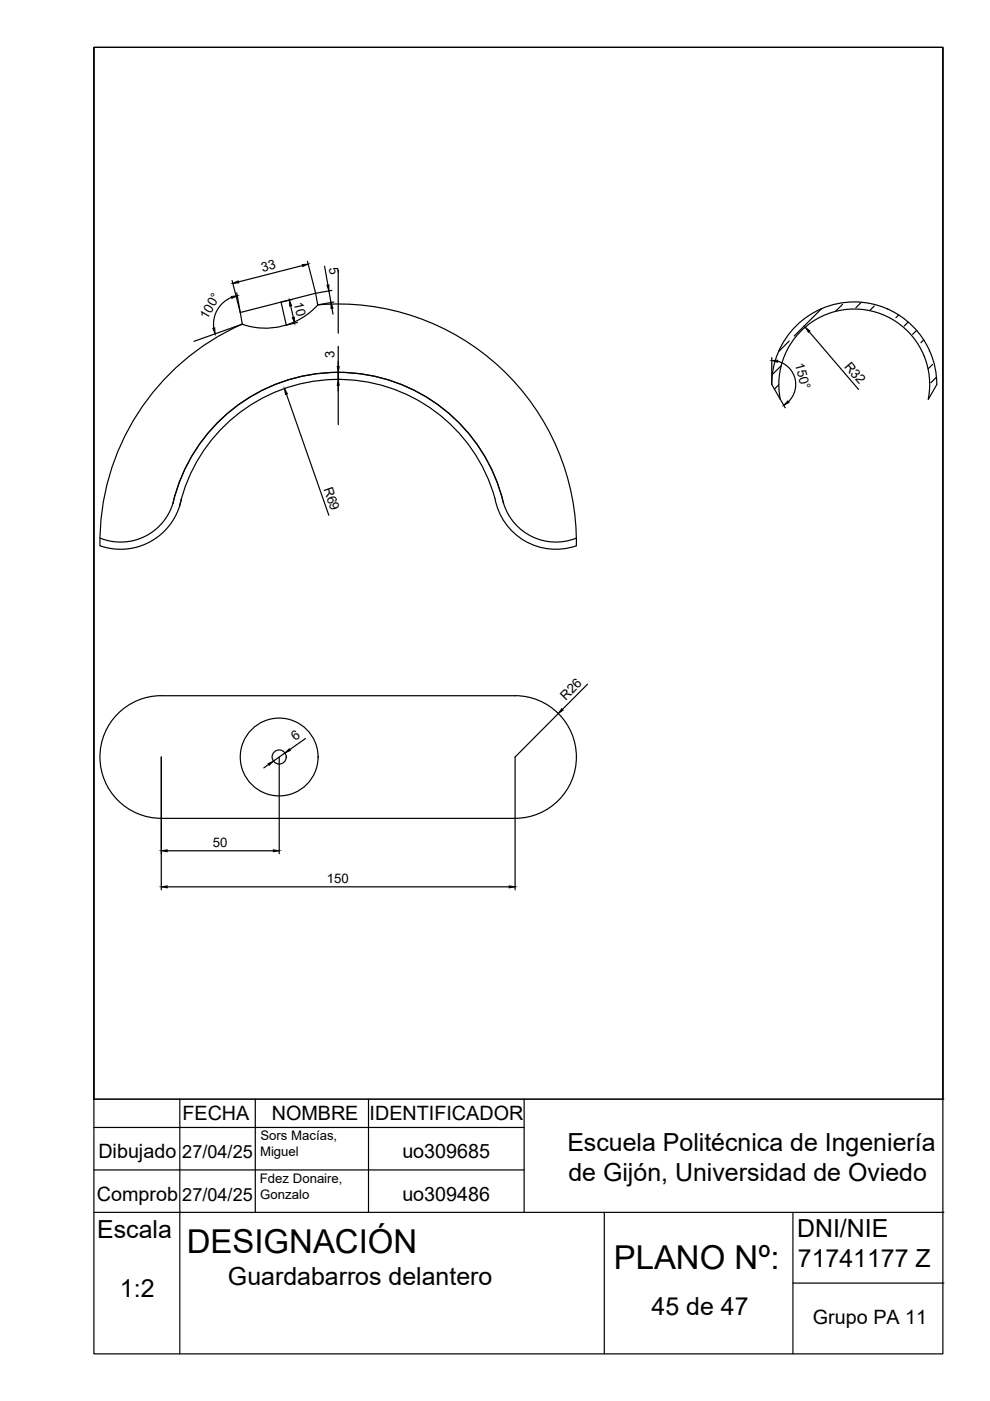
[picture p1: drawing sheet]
<svg xmlns="http://www.w3.org/2000/svg" width="210mm" height="297mm" viewBox="0 0 210 297" stroke-linecap="round" stroke-linejoin="round" font-family="sans-serif">
<!-- layer: 0 -->
<g fill="none" stroke="#000" stroke-width=".25">
<path d="M19.9 10.1h180v276.9h-180zM51.4 68.7a50.5 50.5 0 0 0-30.2 47 13.1 13.1 0 0 0 17.3-10M59.6 64.1l1.1 4.8M67.4 64.6l-.5-2.4-16 4.1 .5 2.4-10.3 3.7M67.4 64.6h.1M67.4 64.6a50.5 50.5 0 0 1 54.8 51.1M67.4 64.7a14.9 14.9 0 0 1-16.1 4M71.7 79v1.5M163.6 77.8v3.7M168.2 69.7a17.5 17.5 0 0 1 19.3-4.5 17.5 17.5 0 0 1 11.1 16.3l-1.8 3.1a16 16 0 0 0-15.7-19.1 16 16 0 0 0-15.7 19.1l-1.8-3.1a17.4 17.4 0 0 1 4.6-11.8zM38.1 107.4a34.5 34.5 0 0 1 33.8-27 34.5 34.5 0 0 1 33.6 27.3 13.1 13.1 0 0 0 16.7 8M122.2 114.1a11.8 11.8 0 0 1-16-9.6 36.1 36.1 0 0 0-36-25.5 36.1 36.1 0 0 0-33.8 28.4 11.6 11.6 0 0 1-15.2 6.7"/>
<path d="M24.5 151.8a13 13 0 0 1 9.7-4.3h75a13 13 0 0 1 13 13 13 13 0 0 1-13 13h-75a13 13 0 0 1-11.9-7.7 13 13 0 0 1 2.2-14zM19.9 233v-222.9h180v222.9"/>
<circle cx="59.2" cy="160.5" r="8.3"/>
<circle cx="59.2" cy="160.5" r="1.5"/>
</g>
<!-- layer: corte -->
<g fill="none" stroke="#000" stroke-width=".25">
<path d="M71.7 57.3v13.3M71.7 73.6h.1M71.7 76.6v13.4M165.6 77.5l-1.8 1.9M167.3 72.3l-2.1 2.1M174.2 65.5l-5.8 5.7M178.6 64.5l-1.5 1.5M182.6 64.1l-1.1 1.1M185.4 64.9l-1 1M187.1 66.7h.1M188.2 65.5v.1M190.5 66.8l-.5 .6"/>
<path d="M192.6 68.3l-.9 .8M194.3 70l-.8 .9M195.9 72.1l-.6 .6M196 75.5h.1M197.1 74.4h-.1M197.7 77.3l-.9 .9M198.6 80l-1.2 1.1M165.1 81.6l-.9 .9"/>
</g>
<!-- layer: cotas -->
<g fill="none" stroke="#000" stroke-width=".25">
<path d="M49.2 59.5l1.7 6.8-.7-4.2M64.1 56.3l-13.5 3.5M65.2 55.4l1.7 6.8 3.5-.6M68.8 56.4l.7 4M49.1 63.1a6.1 6.1 0 0 0-3.8 6.5M61.6 64.9l.6 2.4M62 63.5l-2.4 .6M63.1 68.4l-2.4 .5M69.7 61.7l.5 2.4M70.4 65.4l.2 1.2M70.8 64l-3.4 .6M71.7 73.6v4.1"/>
<path d="M72.3 79h-.6v1.5h.6M163.6 75.8v2M164.9 76.6a5.1 5.1 0 0 1 2.3 8.6M171.5 70.3l10.5 12.3M60.7 83.6l9 25.7M71.7 81.7v1.2M165.4 84.7l1.1 1.8M60.4 159.6l-2.4 1.8M64.8 156.6l-3.3 2.3M118.4 151.3l-9.2 9.2v28.2M124.6 145.1l-5.3 5.3M34.2 160.5v28.2"/>
<path d="M57 162.1l-1.1 .7M59.2 160.5v20.5M35.4 180.4h22.5M35.4 188h72.6"/>
</g>
<g fill="#000" stroke="#000" stroke-width=".21">
<path d="M49.4 60.1l1.1-.5 .1 .4zM64.1 56.1l1.2-.1-1.1 .5zM45.1 69.6l.4-.1 .1 1.3zM49.1 62.9l1.2-.2-1.1 .6zM61.4 63.6l.4 1.2-.4 .1zM62 67.3h.4l.1 1.2zM69.3 60.5l.4-.1v1.3zM70.2 64.1l.4 1.2-.4 .1zM71.5 77.7h.4l-.2 1.3zM163.6 76.4h1.3l-.1 .4zM170.7 69.4l1 .8-.3 .2zM60.3 82.4l.6 1.1-.4 .1z"/>
<path d="M71.7 80.5l.2 1.2h-.4zM167 85l.3 .3-1.1 .6zM60.4 159.6l.9-.8 .3 .3zM119.1 150.2l.3 .3-1 .8zM56.8 161.9l1.2-.5-.9 .9zM34.2 180.4l1.2-.2v.4zM34.2 188l1.2-.2v.4zM57.9 180.2l1.3 .2-1.3 .2zM108 187.8l1.2 .2-1.2 .2z"/>
</g>
<!-- layer: Aristas -->
<path d="M19.9 233h180.2M19.9 239h91.2M38.1 233v54M54.1 233v24M78.1 233v24M111.1 233v24M19.9 257h180.2M19.9 248h91.2M128.1 257v30M168.1 257v30M168.1 272h32" fill="none" stroke="#000" stroke-width=".25"/>
<!-- layer: 0 -->
<path d="M19.9 10.1h180v222.9h-180z" fill="none" stroke="#000" stroke-width=".21"/>
<g font-size="7">
<text x="39.6" y="265.8">DESIGNACIÓN</text>
<text x="130.1" y="269">PLANO Nº:</text>
</g>
<g font-size="5.3">
<text x="120.3" y="244">Escuela Politécnica de Ingeniería</text>
<text x="120.5" y="250.4">de Gijón, Universidad de Oviedo</text>
<text x="20.6" y="262.5">Escala</text>
<text x="169" y="262.3">DNI/NIE</text>
<text x="169.2" y="268.6">71741177 Z</text>
<text x="25.4" y="275.1">1:2</text>
<text x="48.3" y="272.5">Guardabarros delantero</text>
<text x="138.2" y="278.8">45 de 47</text>
</g>
<g font-size="4.2">
<text x="38.7" y="237.5">FECHA</text>
<text x="57.6" y="237.5">NOMBRE</text>
<text x="78.4" y="237.5">IDENTIFICADOR</text>
<text x="20.9" y="245.6">Dibujado</text>
<text x="85.3" y="245.6">uo309685</text>
<text x="20.5" y="254.5">Comprob</text>
<text x="85.3" y="254.5">uo309486</text>
<text x="172.4" y="280.7">Grupo PA 11</text>
</g>
<g font-size="3.8">
<text x="38.7" y="245.6">27/04/25</text>
<text x="38.7" y="254.5">27/04/25</text>
</g>
<g font-size="2.8">
<text x="55.7" y="57.7" transform="rotate(-14 55.7 57.7)">33</text>
<text x="69.7" y="56.9" transform="rotate(80 69.7 56.9)">5</text>
<text x="62.3" y="64.3" transform="rotate(77 62.3 64.3)">10</text>
<text x="43.9" y="67.8" transform="rotate(-60 43.9 67.8)">100°</text>
<text x="70.9" y="75.8" transform="rotate(-90 70.9 75.8)">3</text>
<text x="168.5" y="77.2" transform="rotate(75 168.5 77.2)">150°</text>
<text x="178.9" y="77.7" transform="rotate(50 178.9 77.7)">R32</text>
<text x="68.6" y="103.6" transform="rotate(71 68.6 103.6)">R69</text>
<text x="120" y="148.6" transform="rotate(-45 120 148.6)">R26</text>
<text x="62.6" y="157.2" transform="rotate(-35 62.6 157.2)">6</text>
<text x="45.2" y="179.6">50</text>
<text x="69.3" y="187.2">150</text>
<text x="55.1" y="245.1">Miguel</text>
<text x="55.2" y="241.8">Sors Macías,</text>
<text x="55.1" y="250.8">Fdez Donaire,</text>
<text x="55.2" y="254.2">Gonzalo</text>
</g>
</svg>
